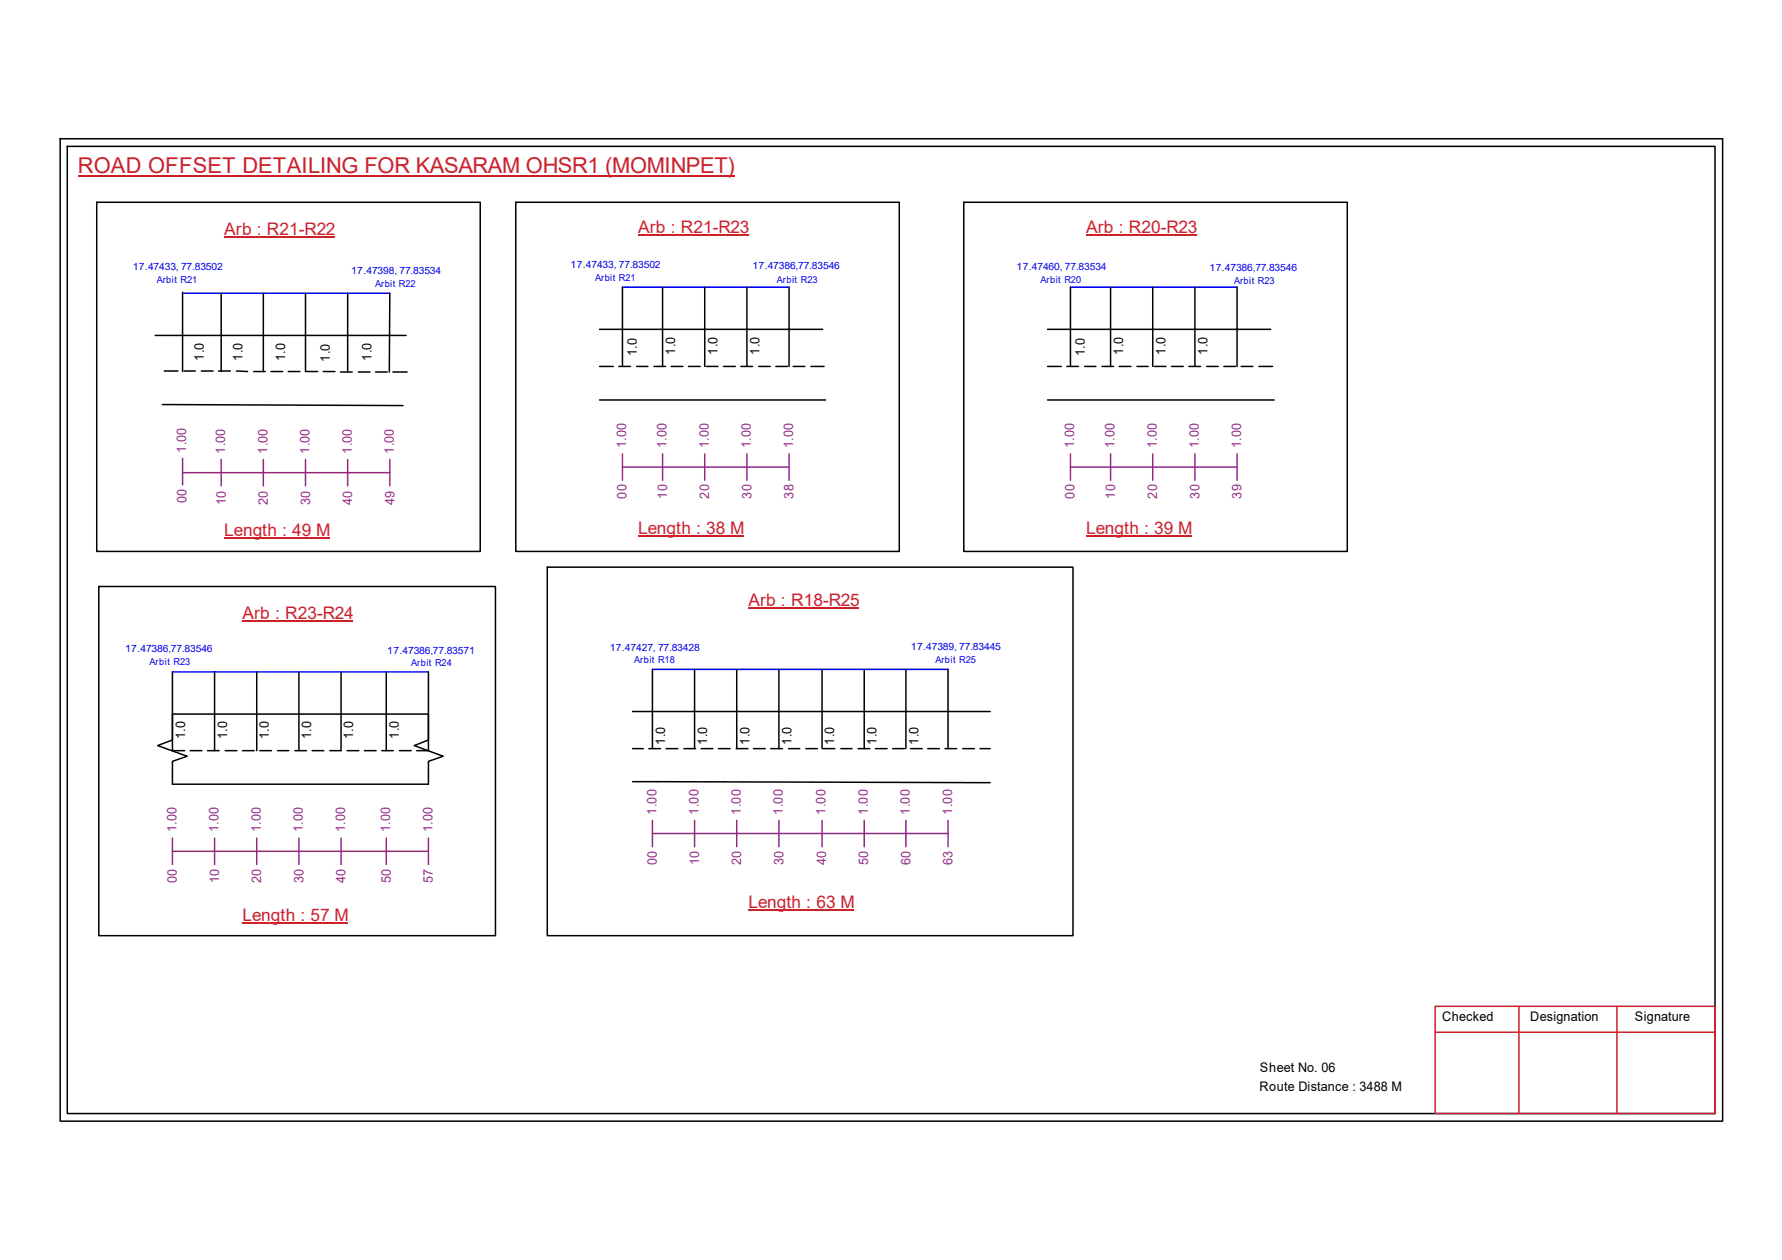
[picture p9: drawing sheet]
<svg xmlns="http://www.w3.org/2000/svg" width="297mm" height="210mm" viewBox="0 0 297 210" stroke-linecap="round" stroke-linejoin="round" font-family="sans-serif">
<g fill="none" stroke="#000" stroke-width=".25">
<path d="M10 23.1h277.1v163.7h-277.1zM11.2 24.4h274.7v161.1h-274.7zM16.1 33.7h63.9v58.2h-63.9zM86 33.7h63.9v58.2h-63.9zM160.7 33.7h63.9v58.2h-63.9zM25.9 55.9h41.8M30.4 48.7v13.2M36.9 48.9v13M43.9 48.9v13M50.9 48.9v13M58 48.9v13.1M65 48.9l-.1 13.1"/>
<path d="M99.9 54.9h37.2M103.8 47.8v13.2M110.4 47.8v13.2M117.5 47.8v13.2M124.5 47.8v13.2M131.5 47.8v13.2M174.6 54.9h37.2M178.4 47.8v13.2M185.1 47.8v13.2M192.1 47.8v13.2M199.2 47.8v13.2M206.2 47.8v13.2"/>
<path d="M27 67.4l40.2 .2M27.4 61.8h2.3M30.7 61.8h1.9M33.6 61.8h1.9M36.4 61.8h2M39.4 61.8l1.9 .1M42.3 61.9h1.9M45.2 61.9h1.9M48 61.9h2M51 61.9h2M53.9 61.9h1.9M56.8 62h1.9"/>
<path d="M59.7 62h2M62.6 62h2M65.5 62h2.4M99.9 66.6h37.7M99.9 61h2.3M103.2 61h1.9M106.1 61h1.9M109 61h2M111.9 61h1.9M114.8 61h1.9M117.7 61h2M120.6 61h2"/>
<path d="M123.5 61h1.9M126.4 61h2M129.3 61h2M132.2 61h2M135.2 61h2.2M174.6 66.6h37.8M174.6 61h2.3M177.8 61h2M180.8 61h1.9M183.7 61h1.9M186.6 61h1.9M189.5 61h1.9"/>
<path d="M192.4 61h1.9M195.3 61h1.9M198.2 61h1.9M201.1 61h2M204 61h1.9M206.9 61h1.9M209.8 61h2.3M16.5 97.7h66.1v58.2h-66.1zM91.2 94.5h87.7v61.4h-87.7zM28.7 119h42.7v4.3l-2.4 .9 4.9 1.8-2.5 .8v3.8h-42.7v-3.8l2.5-.8-4.9-1.8 2.4-.9zM28.7 111.9v13.2h2.1M35.8 111.9v13.2"/>
<path d="M42.8 111.9v13.2M49.8 111.9v13.2M56.9 111.9v13.2h-1.9M64.4 111.9v13.2M71.4 111.9v13.2h-1.9M105.4 118.5h59.7M108.8 111.5v13.2M115.8 111.5v13.2M122.8 111.5v13.2M129.8 111.5v13.2M137 111.5v13.2M144.1 111.5v13.2"/>
<path d="M151 111.5v13.2M158 111.5v13.2M31.7 125.1h2M34.6 125.1h1.9M37.5 125.1h2M40.4 125.1h2M43.3 125.1h2M46.3 125.1h1.8M49.1 125.1h2M52 125.1h2M57.9 125.1h1.9M60.7 125.1h2"/>
<path d="M63.6 125.1h2M66.6 125.1h1.9M105.4 130.2l59.7 .2M105.4 124.7h1.8M108.2 124.7h1.9M111 124.7h2M114 124.7h1.9M116.9 124.7h1.9M119.8 124.7h1.9M122.7 124.7h2M125.6 124.7h1.9M128.5 124.7h1.9"/>
<path d="M131.4 124.7h1.9M134.3 124.7h2M137.2 124.7h1.9M140.2 124.7h1.8M143 124.7h2M145.9 124.7h2M148.8 124.7h1.9M151.8 124.7h1.9M154.6 124.7h2M157.5 124.7h2M160.5 124.7h1.9M163.4 124.7h1.7"/>
</g>
<path d="M239.2 167.6h46.7v17.9h-46.7zM239.2 172h46.7M253.2 167.6v17.9M269.5 167.6v17.9" fill="none" stroke="#cc1f26" stroke-width=".25"/>
<path d="M13 29.3h109.5" fill="none" stroke="#cd2027" stroke-width=".25"/>
<path d="M30.4 48.9h34.6M103.8 47.8h27.7M178.4 47.8h27.8M28.7 111.9h42.7M108.8 111.5h49.2" fill="none" stroke="#00f" stroke-width=".25"/>
<g fill="none" stroke="#93278f" stroke-width=".25">
<path d="M30.4 78.7h34.6M30.4 76.4v4.4M36.9 76.5v4.4M43.9 76.5v4.4M50.9 76.5v4.4M58 76.5v4.4M65 76.5v4.4M103.8 77.8h27.7M103.8 75.6v4.4M110.4 75.6v4.4M117.5 75.6v4.4M124.5 75.6v4.4"/>
<path d="M131.5 75.6v4.4M178.4 77.8h27.8M178.4 75.6v4.4M185.1 75.6v4.4M192.1 75.6v4.4M199.2 75.6v4.4M206.2 75.6v4.4M28.7 139.6v4.4M35.8 139.6v4.4M42.8 139.6v4.4M49.8 139.6v4.4M56.9 139.6v4.4"/>
<path d="M64.4 139.6v4.4M71.4 139.6v4.4M108.8 138.9h49.2M108.8 136.7v4.4M115.8 136.7v4.4M122.8 136.7v4.4M129.8 136.7v4.4M137 136.7v4.4M144.1 136.7v4.4M151 136.7v4.4M158 136.7v4.4M28.7 141.8h42.7"/>
</g>
<path d="M37.4 39.5h18.4M106.4 39.2h18.4M181.1 39.2h18.4M37.4 89.7h17.6M106.4 89.3h17.6M181.1 89.3h17.6M40.4 103.5h18.5M124.8 101.3h18.4M40.4 153.8h17.6M124.8 151.6h17.6" fill="none" stroke="#cd2027" stroke-width=".17"/>
<text font-size="3.6" fill="#cd2027" x="13" y="28.9">ROAD OFFSET DETAILING FOR KASARAM OHSR1 (MOMINPET)</text>
<g font-size="2.9" fill="#cd2027">
<text x="37.4" y="39.2">Arb : R21-R22</text>
<text x="106.4" y="38.9">Arb : R21-R23</text>
<text x="181.1" y="38.9">Arb : R20-R23</text>
<text x="37.4" y="89.3">Length : 49 M</text>
<text x="106.4" y="89">Length : 38 M</text>
<text x="181.1" y="89">Length : 39 M</text>
<text x="124.8" y="100.9">Arb : R18-R25</text>
<text x="40.4" y="103.1">Arb : R23-R24</text>
<text x="40.4" y="153.4">Length : 57 M</text>
<text x="124.8" y="151.3">Length : 63 M</text>
</g>
<g font-size="2.2">
<text x="106.1" y="59.4" transform="rotate(-90 106.1 59.4)">1.0</text>
<text x="112.6" y="59.1" transform="rotate(-90 112.6 59.1)">1.0</text>
<text x="119.6" y="59.1" transform="rotate(-90 119.6 59.1)">1.0</text>
<text x="126.6" y="59.1" transform="rotate(-90 126.6 59.1)">1.0</text>
<text x="180.8" y="59.4" transform="rotate(-90 180.8 59.4)">1.0</text>
<text x="187.2" y="59.1" transform="rotate(-90 187.2 59.1)">1.0</text>
<text x="194.3" y="59.1" transform="rotate(-90 194.3 59.1)">1.0</text>
<text x="201.3" y="59.1" transform="rotate(-90 201.3 59.1)">1.0</text>
<text x="34" y="60.1" transform="rotate(-90 34 60.1)">1.0</text>
<text x="40.4" y="60.1" transform="rotate(-90 40.4 60.1)">1.0</text>
<text x="47.5" y="60.2" transform="rotate(-90 47.5 60.2)">1.0</text>
<text x="55" y="60.3" transform="rotate(-90 55 60.3)">1.0</text>
<text x="61.9" y="60.1" transform="rotate(-90 61.9 60.1)">1.0</text>
<text x="30.9" y="123.2" transform="rotate(-90 30.9 123.2)">1.0</text>
<text x="37.9" y="123.2" transform="rotate(-90 37.9 123.2)">1.0</text>
<text x="44.8" y="123.2" transform="rotate(-90 44.8 123.2)">1.0</text>
<text x="51.9" y="123.2" transform="rotate(-90 51.9 123.2)">1.0</text>
<text x="58.9" y="123.2" transform="rotate(-90 58.9 123.2)">1.0</text>
<text x="66.5" y="123.1" transform="rotate(-90 66.5 123.1)">1.0</text>
<text x="110.9" y="124.1" transform="rotate(-90 110.9 124.1)">1.0</text>
<text x="117.9" y="124.1" transform="rotate(-90 117.9 124.1)">1.0</text>
<text x="124.9" y="124.1" transform="rotate(-90 124.9 124.1)">1.0</text>
<text x="131.9" y="124.1" transform="rotate(-90 131.9 124.1)">1.0</text>
<text x="139.1" y="124.1" transform="rotate(-90 139.1 124.1)">1.0</text>
<text x="146.1" y="124.1" transform="rotate(-90 146.1 124.1)">1.0</text>
<text x="153.1" y="124.1" transform="rotate(-90 153.1 124.1)">1.0</text>
<text x="240.4" y="170.1">Checked</text>
<text x="255.1" y="170.1">Designation</text>
<text x="272.5" y="170.1">Signature</text>
<text x="210" y="178.6">Sheet No. 06</text>
<text x="209.9" y="181.7">Route Distance : 3488 M</text>
</g>
<g font-size="2.2" fill="#93278f">
<text x="31" y="75.4" transform="rotate(-90 31 75.4)">1.00</text>
<text x="37.5" y="75.6" transform="rotate(-90 37.5 75.6)">1.00</text>
<text x="44.6" y="75.6" transform="rotate(-90 44.6 75.6)">1.00</text>
<text x="51.6" y="75.6" transform="rotate(-90 51.6 75.6)">1.00</text>
<text x="58.6" y="75.6" transform="rotate(-90 58.6 75.6)">1.00</text>
<text x="65.7" y="75.6" transform="rotate(-90 65.7 75.6)">1.00</text>
<text x="104.3" y="74.7" transform="rotate(-90 104.3 74.7)">1.00</text>
<text x="111.1" y="74.7" transform="rotate(-90 111.1 74.7)">1.00</text>
<text x="118.1" y="74.7" transform="rotate(-90 118.1 74.7)">1.00</text>
<text x="125.2" y="74.7" transform="rotate(-90 125.2 74.7)">1.00</text>
<text x="132.2" y="74.7" transform="rotate(-90 132.2 74.7)">1.00</text>
<text x="179" y="74.7" transform="rotate(-90 179 74.7)">1.00</text>
<text x="185.8" y="74.7" transform="rotate(-90 185.8 74.7)">1.00</text>
<text x="192.8" y="74.7" transform="rotate(-90 192.8 74.7)">1.00</text>
<text x="199.9" y="74.7" transform="rotate(-90 199.9 74.7)">1.00</text>
<text x="206.9" y="74.7" transform="rotate(-90 206.9 74.7)">1.00</text>
<text x="31.1" y="83.8" transform="rotate(-90 31.1 83.8)">00</text>
<text x="104.4" y="83.1" transform="rotate(-90 104.4 83.1)">00</text>
<text x="111.2" y="83.1" transform="rotate(-90 111.2 83.1)">10</text>
<text x="118.2" y="83.1" transform="rotate(-90 118.2 83.1)">20</text>
<text x="125.3" y="83.1" transform="rotate(-90 125.3 83.1)">30</text>
<text x="132.3" y="83.1" transform="rotate(-90 132.3 83.1)">38</text>
<text x="179.1" y="83.1" transform="rotate(-90 179.1 83.1)">00</text>
<text x="185.9" y="83.1" transform="rotate(-90 185.9 83.1)">10</text>
<text x="192.9" y="83.1" transform="rotate(-90 192.9 83.1)">20</text>
<text x="199.9" y="83.1" transform="rotate(-90 199.9 83.1)">30</text>
<text x="207" y="83.1" transform="rotate(-90 207 83.1)">39</text>
<text x="37.6" y="84.1" transform="rotate(-90 37.6 84.1)">10</text>
<text x="44.7" y="84.1" transform="rotate(-90 44.7 84.1)">20</text>
<text x="51.7" y="84.1" transform="rotate(-90 51.7 84.1)">30</text>
<text x="58.7" y="84.1" transform="rotate(-90 58.7 84.1)">40</text>
<text x="65.7" y="84.1" transform="rotate(-90 65.7 84.1)">49</text>
<text x="109.4" y="135.7" transform="rotate(-90 109.4 135.7)">1.00</text>
<text x="116.5" y="135.7" transform="rotate(-90 116.5 135.7)">1.00</text>
<text x="123.5" y="135.7" transform="rotate(-90 123.5 135.7)">1.00</text>
<text x="130.5" y="135.7" transform="rotate(-90 130.5 135.7)">1.00</text>
<text x="137.6" y="135.7" transform="rotate(-90 137.6 135.7)">1.00</text>
<text x="144.6" y="135.7" transform="rotate(-90 144.6 135.7)">1.00</text>
<text x="151.7" y="135.7" transform="rotate(-90 151.7 135.7)">1.00</text>
<text x="158.7" y="135.7" transform="rotate(-90 158.7 135.7)">1.00</text>
<text x="29.4" y="138.7" transform="rotate(-90 29.4 138.7)">1.00</text>
<text x="36.4" y="138.7" transform="rotate(-90 36.4 138.7)">1.00</text>
<text x="43.5" y="138.7" transform="rotate(-90 43.5 138.7)">1.00</text>
<text x="50.5" y="138.7" transform="rotate(-90 50.5 138.7)">1.00</text>
<text x="57.5" y="138.7" transform="rotate(-90 57.5 138.7)">1.00</text>
<text x="65.1" y="138.7" transform="rotate(-90 65.1 138.7)">1.00</text>
<text x="72.1" y="138.7" transform="rotate(-90 72.1 138.7)">1.00</text>
<text x="29.5" y="147.2" transform="rotate(-90 29.5 147.2)">00</text>
<text x="36.5" y="147.2" transform="rotate(-90 36.5 147.2)">10</text>
<text x="43.6" y="147.2" transform="rotate(-90 43.6 147.2)">20</text>
<text x="50.6" y="147.2" transform="rotate(-90 50.6 147.2)">30</text>
<text x="57.6" y="147.2" transform="rotate(-90 57.6 147.2)">40</text>
<text x="65.1" y="147.2" transform="rotate(-90 65.1 147.2)">50</text>
<text x="72.2" y="147.2" transform="rotate(-90 72.2 147.2)">57</text>
<text x="109.5" y="144.1" transform="rotate(-90 109.5 144.1)">00</text>
<text x="116.5" y="144.1" transform="rotate(-90 116.5 144.1)">10</text>
<text x="123.6" y="144.1" transform="rotate(-90 123.6 144.1)">20</text>
<text x="130.6" y="144.1" transform="rotate(-90 130.6 144.1)">30</text>
<text x="137.7" y="144.1" transform="rotate(-90 137.7 144.1)">40</text>
<text x="144.7" y="144.1" transform="rotate(-90 144.7 144.1)">50</text>
<text x="151.8" y="144.1" transform="rotate(-90 151.8 144.1)">60</text>
<text x="158.8" y="144.1" transform="rotate(-90 158.8 144.1)">63</text>
</g>
<g font-size="1.7" fill="#00f">
<text x="22.1" y="45">17.47433, 77.83502</text>
<text x="58.5" y="45.6">17.47398, 77.83534</text>
<text x="95.1" y="44.6">17.47433, 77.83502</text>
<text x="125.4" y="44.9">17.47386,77.83546</text>
<text x="169.5" y="45">17.47460, 77.83534</text>
<text x="201.6" y="45.1">17.47386,77.83546</text>
<text x="20.9" y="108.6">17.47386,77.83546</text>
<text x="64.6" y="108.9">17.47386,77.83571</text>
<text x="101.6" y="108.4">17.47427, 77.83428</text>
<text x="151.8" y="108.2">17.47389, 77.83445</text>
</g>
<g font-size="1.6" fill="#00f">
<text x="26.1" y="47.1">Arbit R21</text>
<text x="62.5" y="47.8">Arbit R22</text>
<text x="99.2" y="46.7">Arbit R21</text>
<text x="129.5" y="47.1">Arbit R23</text>
<text x="173.4" y="47.1">Arbit R20</text>
<text x="205.7" y="47.3">Arbit R23</text>
<text x="24.9" y="110.7">Arbit R23</text>
<text x="68.5" y="111">Arbit R24</text>
<text x="105.7" y="110.5">Arbit R18</text>
<text x="155.9" y="110.4">Arbit R25</text>
</g>
</svg>
